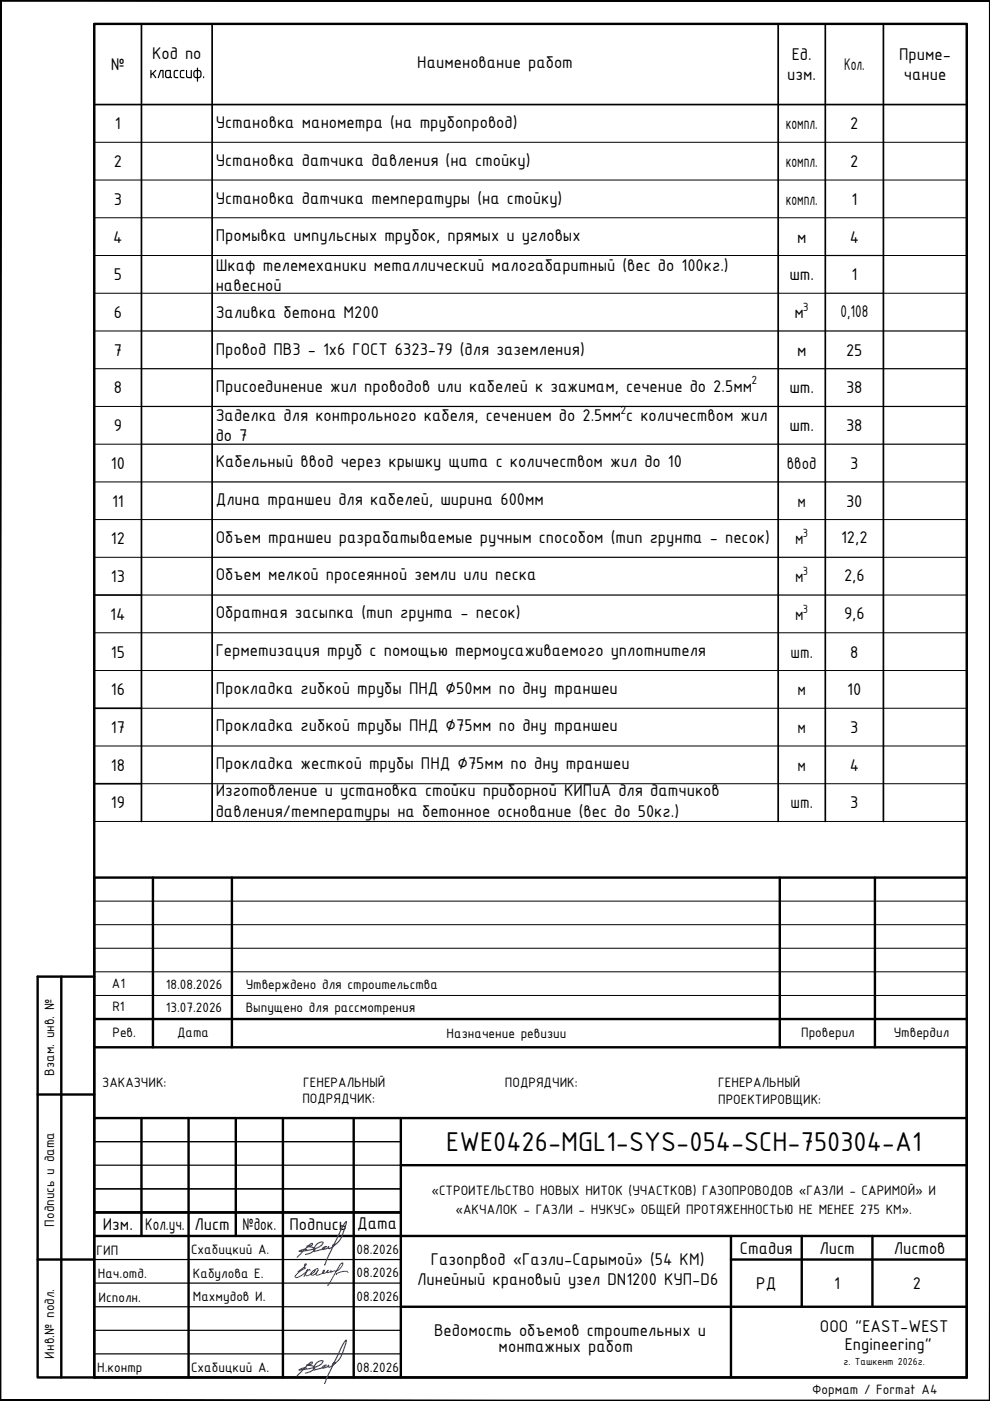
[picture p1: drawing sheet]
<svg xmlns="http://www.w3.org/2000/svg" width="210mm" height="297mm" viewBox="0 0 210 297" stroke-linecap="round" stroke-linejoin="round" font-family="sans-serif">
<!-- layer: _SHTAMP -->
<g fill="#000" stroke="#000" stroke-width=".21">
<path d="M0 .1l.2 .2h209.6zM0 .1h210l-.2 .2z"/>
<path d="M209.8 .3v296.5l.2-296.7zM210 .1v296.9l-.2-.2z"/>
<path d="M.2 .3l-.2 296.7 .2-.2zM0 .1l.2 .2-.2 296.7z"/>
<path d="M.2 296.8l209.8 .2-.2-.2zM.2 296.8l209.8 .2h-210z"/>
</g>
<g fill="none" stroke="#000" stroke-width=".51">
<path d="M20 5.1h185v286.9h-185zM13 207.1v84.9M20 207.1h-12v84.9h12M8 232.1h12M20 237.1h185v54.9h-185zM20 222v15.1M30 237.1v25M40 237.1v54.9M50 237.1v25M60 237.1v54.9M75 237.1v54.9M85 237.1v54.9"/>
<path d="M205 222v15.1M20 257.1h65M85 247h120M8 267h12M20 262.1h185M85 277.1h120M155 267h50M155 262.1v29.9M170 262.1v15M185 262.1v15"/>
</g>
<path d="M20 247h65M20 252.1h65M20 242h65M20 277.1h65M20 267h65M20 272h65M20 282.1h65M20 287h65" fill="none" stroke="#000" stroke-width=".25"/>
<!-- layer: SHTAMP -->
<path d="M32.4 186.1v35.9M49.2 186.1v35.9M165.3 186.1v35.9M185.5 186.1v35.9M205 186.1h-185v35.9h185M20 216.1h185" fill="none" stroke="#000" stroke-width=".51"/>
<path d="M20 196.1h185M20 191.1h185M20 211.1h185M20 206h185M20 201h185" fill="none" stroke="#000" stroke-width=".21"/>
<!-- layer: 0 -->
<path d="M30 5.1v169.1M45 5.1v169.1M165 5.1v169.1M175 5.1v169.1M187.3 5.1v169.1M20 22.2h185M20 126.2h10M20 150.2h10M20 174.2v-169.1h185v169.1M20 166.2h10" fill="none" stroke="#000" stroke-width=".36"/>
<g fill="none" stroke="#000" stroke-width=".21">
<path d="M210 .1h-210v296.9h210M20 30.2h185M20 38.2h185M20 46.2h185M20 54.2h155M187.3 54.2h17.7M20 62.2h155M20 70.2h10M20 78.2h10M187.3 62.2h17.7M20 86.2h10M20 94.2h10"/>
<path d="M20 102.2h25M20 110.2h185M20 118.2h25M187.3 102.2h17.7M187.3 118.2h17.7M20 134.2h185M30 126.2h15M187.3 126.2h17.7M20 142.2h185M20 158.2h185M30 150.2h175M20 174.2h185"/>
<path d="M30 166.2h175"/>
</g>
<path d="M175 54.2h12.3M30 70.2h175M30 78.2h175M175 62.2h12.3M30 86.2h175M30 94.2h175M45 102.2h142.3M45 118.2h142.3M45 126.2h142.3" fill="none" stroke="#000" stroke-width=".25"/>
<path d="M64.8 266a3.2 3.2 0 0 0 1.9-1v-.1a1.26 1.26 0 0 0-1.4-.6l-.2-.1 .8-.1a.28 .28 0 0 0 .3-.1 .28 .28 0 0 0-.1-.4l-.5 .4-2.6 2.6M68.9 264.5v.1l-.3 .1-2 .6-.1-.4a1.71 1.71 0 0 1 2-1.5l-.1 .3a4 4 0 0 1-2.9 1.4l-2.1 .2a1.99 1.99 0 0 1 1.6-.4M69.3 264.3a.87 .87 0 0 0-1 .6l1.1-.2 .3-.4v.3l.2 .1 1.2-.9-.5 .2-.1 .1 .8-.4a4.8 4.8 0 0 0 1.7-3l.5-1.7-.8 .9-3.9 8.3M64.7 291.1a3.2 3.2 0 0 0 2-1 1.26 1.26 0 0 0-1.5-.6l-.1-.1 .8-.1a.28 .28 0 0 0 .3-.2 .28 .28 0 0 0-.1-.3l-.6 .3-2.5 2.6M68.9 289.6v.1l-.3 .2-2 .6-.1-.4a1.71 1.71 0 0 1 2-1.5l-.1 .3a4 4 0 0 1-3 1.3l-2 .2a1.99 1.99 0 0 1 1.6-.3M69.3 289.5a.87 .87 0 0 0-1 .5l1-.2 .4-.3v.3l.2 .1 1.2-1-.5 .2-.1 .2 .8-.4a4.8 4.8 0 0 0 1.7-3.1l.4-1.7-.7 1-3.9 8.2" fill="none" stroke="#2612d3" stroke-width=".25"/>
<path d="M65.7 269.4l-.2-.3-.9 .8a2.35 2.35 0 0 1-2 .9 .88 .88 0 0 1 .6-1l1.5-.9a.69 .69 0 0 1 .1-1l.2 .1-.5 .7-1.3 .9M66.8 269.2l.4-.2 .2 .1a1.21 1.21 0 0 1-1.4 1.2l-.1-.4 .9-.7a2.04 2.04 0 0 1-1.8 1.3l-.2-.4 .4-1-.7 1.6M67.5 269.4l-.6 .6 .2 .3a1.5 1.5 0 0 0 1.7-1l-.2 .1-.2 .3 .2 .3 .7-.3 .3-.4-.3 .4 .1 .1 .6-.1 .2-.3-.1 .3 .8-.3 .4 .2 .2-.2a1.58 1.58 0 0 0 1.1-1.7 1.98 1.98 0 0 0-1 1.4l-1.9 3.2-.2 .2M73.8 269.8l-.1-.2a3 3 0 0 0-2.4 .5v.2" fill="none" stroke="#00f" stroke-width=".21"/>
<text font-size="6.2" x="94.6" y="244.1">EWE0426-MGL1-SYS-054-SCH-750304-A1</text>
<g font-size="3.9">
<text x="23.5" y="14.9">№</text>
<text x="31.6" y="16.6">классиф .</text>
<text x="32.2" y="12.4">Код по</text>
<text x="88.5" y="14.5">Наименование работ</text>
<text x="166.9" y="16.9">изм.</text>
<text x="167.9" y="12.8">Ед.</text>
<text x="179" y="14.9">Кол.</text>
<text x="190.6" y="12.8">Приме-</text>
<text x="191.6" y="16.9">чание</text>
<text x="24.4" y="27.4">1</text>
<text x="45.7" y="27.2">Установка манометра (на трубопровод)</text>
<text x="166.6" y="27.4">компл.</text>
<text x="180.3" y="27.4">2</text>
<text x="24.1" y="35.4">2</text>
<text x="45.7" y="35.2">Установка датчика давления (на стойку)</text>
<text x="166.6" y="35.4">компл.</text>
<text x="180.3" y="35.4">2</text>
<text x="24.1" y="43.4">3</text>
<text x="45.7" y="43.2">Установка датчика температуры (на стойку)</text>
<text x="166.6" y="43.4">компл.</text>
<text x="180.5" y="43.4">1</text>
<text x="24" y="51.4">4</text>
<text x="45.7" y="51">Промывка импульсных трубок, прямых и угловых</text>
<text x="169" y="51.4">м</text>
<text x="180.1" y="51.4">4</text>
<text x="24.1" y="59.4">5</text>
<text x="45.7" y="57.5">Шкаф телемеханики металлический малогабаритный (вес до 100кг.)</text>
<text x="167.4" y="59.4">шт.</text>
<text x="180.5" y="59.4">1</text>
<text x="45.7" y="61.6">навесной</text>
<text x="24.1" y="67.4">6</text>
<text x="45.7" y="67.4">Заливка бетона М200</text>
<text x="168.4" y="67.4">м</text>
<text x="178.2" y="67.2">0,108</text>
<text x="24.1" y="75.4">7</text>
<text x="45.7" y="75.2">Провод ПВ3 - 1х6 ГОСТ 6323-79 (для заземления)</text>
<text x="169" y="75.4">м</text>
<text x="179.4" y="75.4">25</text>
<text x="24.1" y="83.4">8</text>
<text x="45.7" y="83">Присоединение жил проводов или кабелей к зажимам, сечение до 2.5мм</text>
<text x="167.4" y="83.4">шт.</text>
<text x="179.4" y="83.4">38</text>
<text x="45.7" y="89.3">Заделка для контрольного кабеля, сечением до 2.5мм с количеством жил</text>
<text x="24.1" y="91.4">9</text>
<text x="45.7" y="93.5">до 7</text>
<text x="167.4" y="91.4">шт.</text>
<text x="179.4" y="91.4">38</text>
<text x="23.5" y="99.4">10</text>
<text x="45.7" y="99">Кабельный ввод через крышку щита с количеством жил до 10</text>
<text x="166.8" y="99.4">ввод</text>
<text x="180.3" y="99.4">3</text>
<text x="23.7" y="107.4">11</text>
<text x="45.7" y="107">Длина траншеи для кабелей, ширина 600мм</text>
<text x="169.1" y="107.4">м</text>
<text x="179.4" y="107.4">30</text>
<text x="23.5" y="115.4">12</text>
<text x="45.7" y="115">Объем траншеи разрабатываемые ручным способом (тип грунта - песок)</text>
<text x="168.6" y="115.4">м</text>
<text x="178.3" y="115.2">12,2</text>
<text x="23.5" y="123.4">13</text>
<text x="45.7" y="123">Объем мелкой просеянной земли или песка</text>
<text x="168.6" y="123.4">м</text>
<text x="179" y="123.2">2,6</text>
<text x="23.4" y="131.4">14</text>
<text x="45.7" y="131">Обратная засыпка (тип грунта - песок)</text>
<text x="168.6" y="131.4">м</text>
<text x="179" y="131.2">9,6</text>
<text x="23.5" y="139.4">15</text>
<text x="45.7" y="139.1">Герметизация труб с помощью термоусаживаемого уплотнителя</text>
<text x="167.6" y="139.4">шт.</text>
<text x="180.3" y="139.4">8</text>
<text x="23.5" y="147.4">16</text>
<text x="45.7" y="147.1">Прокладка гибкой трубы ПНД ∅50мм по дну траншеи</text>
<text x="169.1" y="147.4">м</text>
<text x="179.6" y="147.4">10</text>
<text x="23.5" y="155.4">17</text>
<text x="45.7" y="155">Прокладка гибкой трубы ПНД ∅75мм по дну траншеи</text>
<text x="169.1" y="155.4">м</text>
<text x="180.3" y="155.4">3</text>
<text x="23.5" y="163.4">18</text>
<text x="45.7" y="163">Прокладка жесткой трубы ПНД ∅75мм по дну траншеи</text>
<text x="169.1" y="163.4">м</text>
<text x="180.1" y="163.4">4</text>
<text x="23.5" y="171.4">19</text>
<text x="45.7" y="168.8">Изготовление и установка стойки приборной КИПиА для датчиков</text>
<text x="45.7" y="173.1">давления/температуры на бетонное основание (вес до 50кг.)</text>
<text x="167.6" y="171.4">шт.</text>
<text x="180.3" y="171.4">3</text>
<text x="21.8" y="260.8">Изм.</text>
<text x="30.8" y="260.8">Кол.уч.</text>
<text x="41.2" y="260.8">Лист</text>
<text x="51.4" y="260.8">№док.</text>
<text x="61.4" y="260.8">Подпись</text>
<text x="75.7" y="260.6">Дата</text>
<text x="91.4" y="268.3">Газопрвод «Газли-Сарымой» (54 КМ)</text>
<text x="156.9" y="265.8">Стадия</text>
<text x="173.7" y="265.8">Лист</text>
<text x="189.5" y="265.8">Листов</text>
<text x="88.4" y="272.4">Линейный крановый узел DN1200 КУП-D6</text>
<text x="160.4" y="273.3">РД</text>
<text x="176.9" y="273.3">1</text>
<text x="193.5" y="273.3">2</text>
<text x="92.1" y="283.2">Ведомость объемов строительных и</text>
<text x="105.7" y="286.6">монтажных работ</text>
<text x="173.8" y="282.3">OOO &quot;EAST-WEST</text>
<text x="179.1" y="286.3">Engineering&quot;</text>
</g>
<g font-size="3.1">
<text x="23.7" y="209.5">A1</text>
<text x="35.1" y="209.6">18.08.2026</text>
<text x="52.1" y="209.7">Утверждено для строительства</text>
<text x="23.8" y="214.4">R1</text>
<text x="35.1" y="214.6">13.07.2026</text>
<text x="52.1" y="214.7">Выпущено для рассмотрения</text>
<text x="23.9" y="219.9">Рев.</text>
<text x="37.5" y="219.9">Дата</text>
<text x="94.7" y="220">Назначение ревизии</text>
<text x="169.9" y="219.9">Проверил</text>
<text x="189.5" y="219.9">Утвердил</text>
<text x="11.5" y="228.1" transform="rotate(-90 11.5 228.1)">Взам. инв. №</text>
<text x="21.7" y="230.6">ЗАКАЗЧИК:</text>
<text x="64.1" y="233.9">ПОДРЯДЧИК:</text>
<text x="64.3" y="230.6">ГЕНЕРАЛЬНЫЙ</text>
<text x="107.1" y="230.6">ПОДРЯДЧИК:</text>
<text x="152.3" y="230.6">ГЕНЕРАЛЬНЫЙ</text>
<text x="152.3" y="234.1">ПРОЕКТИРОВЩИК:</text>
<text x="91.5" y="253.4">«СТРОИТЕЛЬСТВО НОВЫХ НИТОК (УЧАСТКОВ) ГАЗОПРОВОДОВ «ГАЗЛИ - САРИМОЙ» И</text>
<text x="96.6" y="257.4">«АКЧАЛОК - ГАЗЛИ - НУКУС» ОБЩЕЙ ПРОТЯЖЕННОСТЬЮ НЕ МЕНЕЕ 275 КМ».</text>
<text x="11.5" y="260.1" transform="rotate(-90 11.5 260.1)">Подпись и дата</text>
<text x="20.5" y="266">ГИП</text>
<text x="40.5" y="265.9">Схабицкий А.</text>
<text x="75.6" y="265.8">08.2026</text>
<text x="20.7" y="270.9">Нач.отд.</text>
<text x="20.9" y="276">Исполн.</text>
<text x="40.9" y="270.9">Кабулова Е.</text>
<text x="40.9" y="275.9">Махмудов И.</text>
<text x="75.6" y="270.8">08.2026</text>
<text x="75.6" y="275.8">08.2026</text>
<text x="11.5" y="288" transform="rotate(-90 11.5 288)">Инв.№ подл.</text>
<text x="20.6" y="291">Н.контр</text>
<text x="40.5" y="290.9">Схабицкий А.</text>
<text x="75.6" y="290.8">08.2026</text>
<text x="172.2" y="295.6">Формат / Format A4</text>
</g>
<g font-size="2.7">
<text x="170.2" y="65.9">3</text>
<text x="159.3" y="81.5">2</text>
<text x="131.6" y="87.8">2</text>
<text x="170.2" y="113.9">3</text>
<text x="170.2" y="121.9">3</text>
<text x="170.2" y="129.9">3</text>
</g>
<text font-size="2.3" x="178.8" y="289.3">г. Ташкент 2026г.</text>
</svg>
